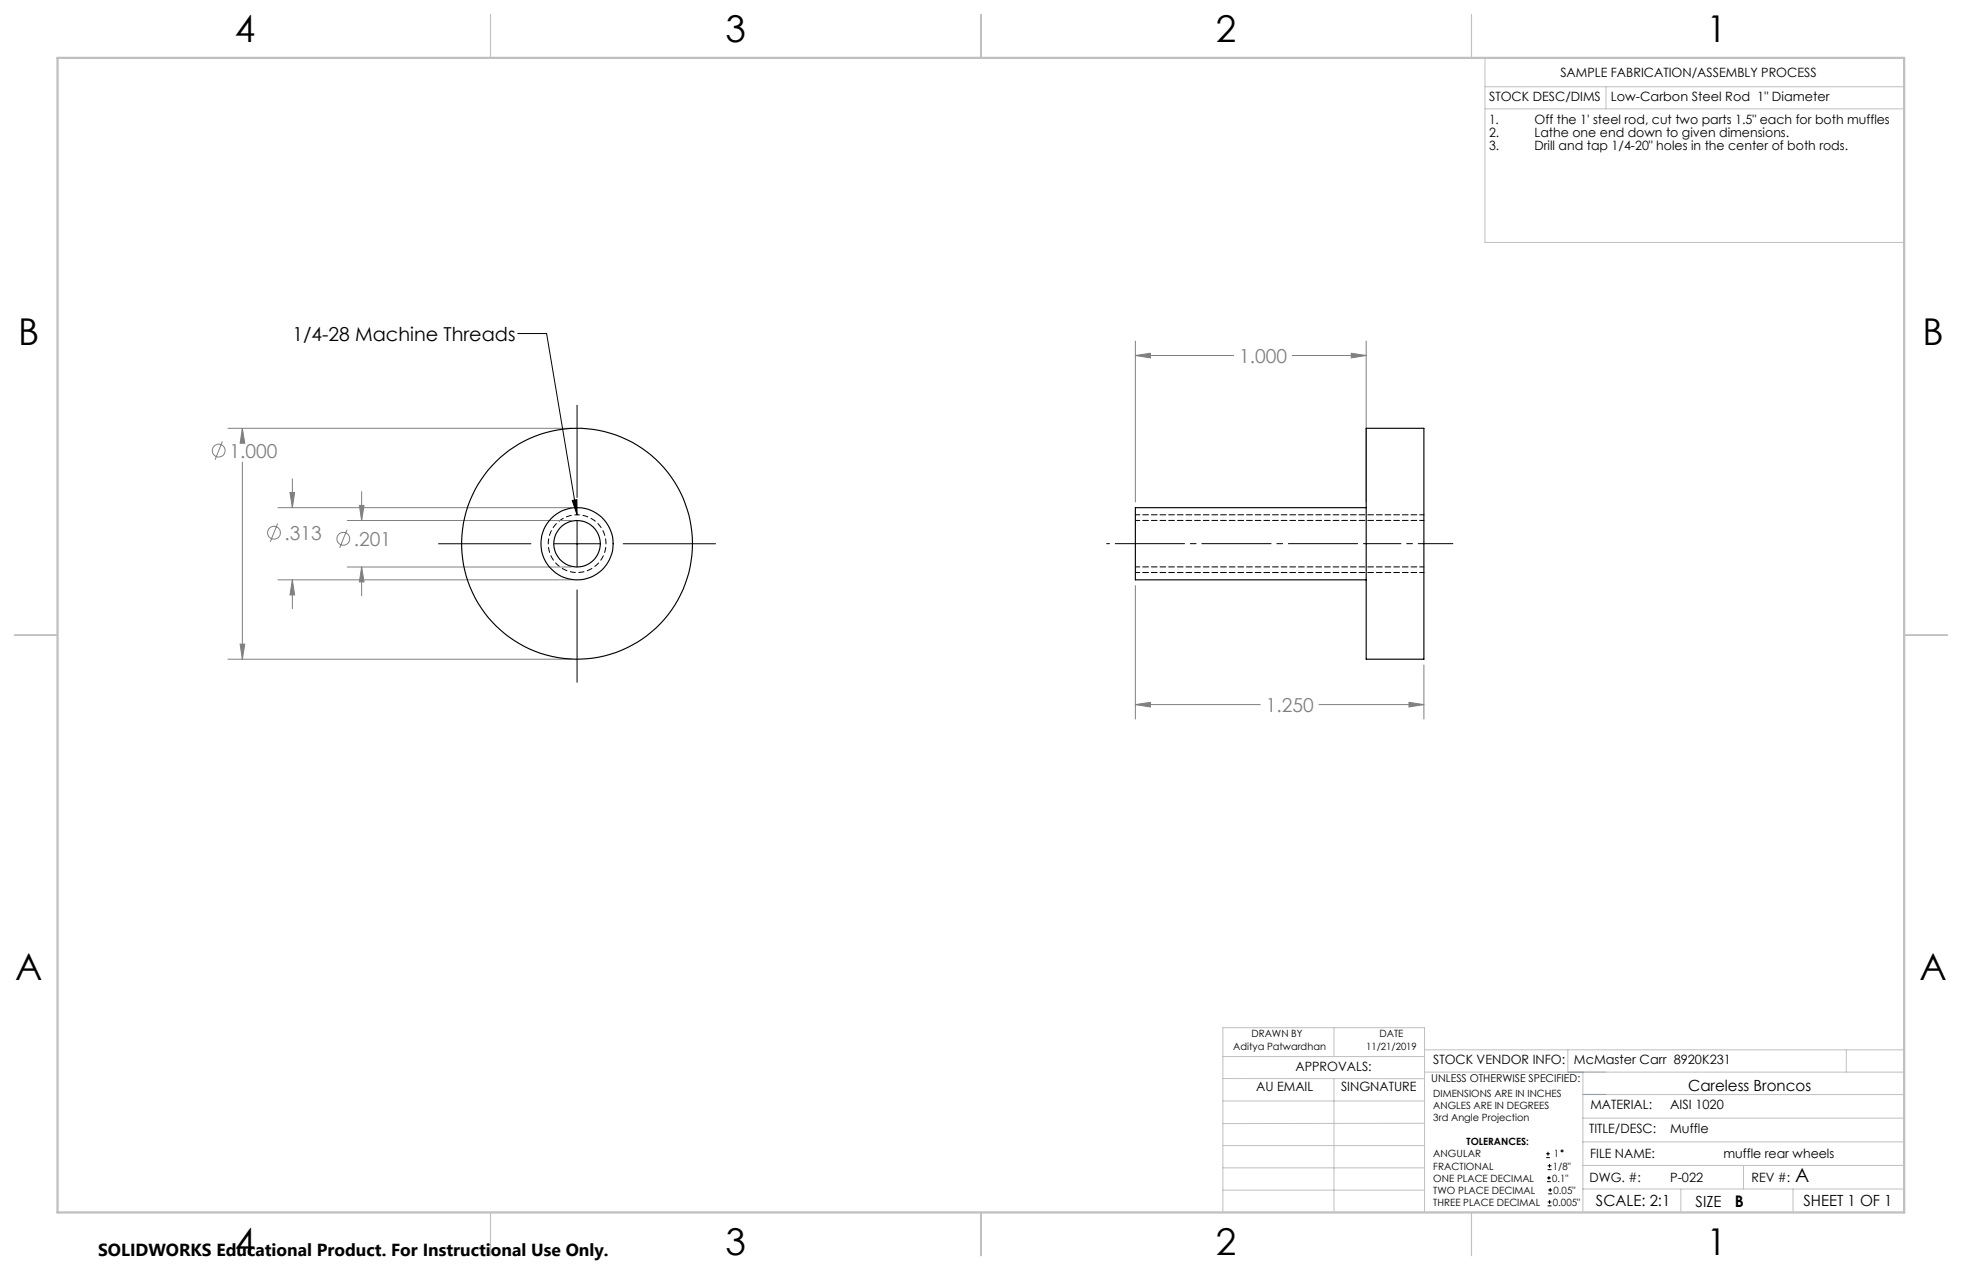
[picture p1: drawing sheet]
<svg xmlns="http://www.w3.org/2000/svg" width="432mm" height="279mm" viewBox="0 0 432 279" stroke-linecap="round" stroke-linejoin="round" font-family="sans-serif">
<g fill="none" stroke="#808080" stroke-width=".22">
<path d="M249.9 78.2l3.3-.5v1zM249.9 75v35.4M249.9 78.2h21.6M284.4 78.2h16.3M297.4 77.7l3.3 .5-3.3 .5zM300.7 75v35.4M48.9 97.1l-1.6 4M50.2 94.2h75.5M53.3 94.2v2.4M53.3 94.2l.6 3.3h-1.1zM53.3 101.7v43.3M61.1 115.2l-1.6 4"/>
<path d="M61.2 111.7h64.5M63.8 108.4h1l-.5 3.3zM64.3 105.3v6.4M76.4 116.5l-1.6 4M76.4 114.5h49.3M79.1 111.2h1l-.5 3.3zM79.6 108.2v6.3M61.2 127.6h64.5M64.3 127.6v6.3M64.3 127.6l.5 3.3h-1zM76.4 124.7h49.3M79.6 124.7v6.4"/>
<path d="M79.6 124.7l.5 3.3h-1zM249.9 128.8v29.4M50.2 145h75.5M52.8 141.7h1.1l-.6 3.3zM249.9 155l3.3-.5v1zM249.9 155h27.5M290.3 155h23.1M310.1 154.5l3.3 .5-3.3 .5zM313.4 146.3v11.9"/>
<circle cx="48.1" cy="99.1" r="1.4"/>
<circle cx="60.3" cy="117.2" r="1.4"/>
<circle cx="75.6" cy="118.5" r="1.41"/>
</g>
<g fill="none" stroke="#000" stroke-width=".22">
<path d="M113.9 73.4h6.4l6.7 39.9M127 89.1v20.4M96.5 119.6h20.3M121.9 119.6h10.2M125.9 110.1l1.1-.2v3.4zM127 114.5v10.2M137.2 119.6h20.3M127 129.8v20.3M340.3 254.7h.8M340.3 253.8h.8M340.5 260h.8M340.5 259.2h.8"/>
<path d="M340.6 257.3h.9M340.6 256.5h.9M340.7 253.4v.8M340.9 258.7v.8M341 256.1v.8M340.6 265.3h.9M340.6 264.4h.9M340.7 262.6h.9M340.7 261.8h.9M341 264v.9M341.2 261.4v.8"/>
<circle cx="343.8" cy="253.2" r=".2"/>
</g>
<path d="M127 113.3a6.4 6.4 0 0 0-5.5 9.4 6.4 6.4 0 0 0 10.9 .3 6.4 6.4 0 0 0-5-9.7h-.4" fill="none" stroke="#000" stroke-width=".22" stroke-dasharray="1.3 .6" stroke-dashoffset=".7" stroke-linecap="butt"/>
<path d="M300.7 119.6h19" fill="none" stroke="#000" stroke-width=".22" stroke-dasharray="15.2 1.3 1.3 1.3" stroke-dashoffset="7.6"/>
<path d="M300.7 119.6h-57.2" fill="none" stroke="#000" stroke-width=".22" stroke-dasharray="15.2 1.3 1.3 1.3" stroke-dashoffset="-1.9"/>
<g fill="none" stroke="#c0c0c0" stroke-width=".22">
<path d="M326.8 19.1h92.3M326.8 12.7v40.6h92.3M353.4 19.1v4.9M326.8 24h92.3M269.1 232.4h44.4M269.1 237.3h44.4M293.6 226.1v6.3M293.6 237.3v29.4M313.5 235.9h105.6M313.5 231h105.6M345.1 231v4.9M348.4 235.9v30.9"/>
<path d="M406.3 231v4.9M269.1 242.2h44.4M269.1 252h44.4M269.1 256.9h44.4M313.5 247.1l-44.4 .1M348.4 246h70.7M348.4 256.4h70.7M348.4 251.2h70.7M348.4 240.8h70.7M383.7 256.4v5.2M269.1 261.8h44.4M273.6 266.7h74.4"/>
<path d="M313.5 266.7v-40.6h-44.4v40.7M348.4 261.6h70.7M369.9 261.6v5.2M394.6 261.6v5.2"/>
</g>
<path d="M108 3.2v9.5M215.9 3.2v9.5M323.8 3.2v9.5M3.1 139.7h9.6M419.1 139.7h9.5M108 266.7v9.6M215.9 266.7v9.6M323.8 266.7v9.6" fill="none" stroke="#c0c0c0" stroke-width=".25"/>
<path d="M12.7 12.7h406.4v254h-406.4z" fill="none" stroke="#c0c0c0" stroke-width=".5"/>
<path d="M345.1 235.9h8.3M348.4 240.8h5" fill="none" stroke="#53a9ff" stroke-width=".22"/>
<path d="M313.4 113.3h-63.5M313.4 126h-63.5" fill="none" stroke="#000" stroke-width=".22" stroke-dasharray="1.3 .6" stroke-dashoffset=".3"/>
<path d="M53.3 94.2l.6 3.3h-1.1zM52.8 141.7h1.1l-.6 3.3zM63.8 108.4h1l-.5 3.3zM64.3 127.6l.5 3.3h-1zM79.1 111.2h1l-.5 3.3zM79.6 124.7l.5 3.3h-1zM297.4 77.7l3.3 .5-3.3 .5zM249.9 78.2l3.3-.5v1zM249.9 155l3.3-.5v1zM310.1 154.5l3.3 .5-3.3 .5z" fill="#808080"/>
<path d="M125.9 110.1l1.1-.2v3.4z" fill="#000"/>
<g fill="none" stroke="#000" stroke-width=".25">
<path d="M300.7 94.2h12.7v50.8h-12.7zM300.7 111.7h-50.8v15.9h50.8"/>
<circle cx="127" cy="119.6" r="7.9"/>
<circle cx="127" cy="119.6" r="25.4"/>
<circle cx="127" cy="119.6" r="5.1"/>
</g>
<path d="M313.4 114.5h-63.5M249.9 124.7h63.5" fill="none" stroke="#000" stroke-width=".22" stroke-dasharray="1.3 .6" stroke-dashoffset=".3"/>
<g font-size="8.1">
<text x="51.7" y="9.3">4</text>
<text x="159.7" y="9.3">3</text>
<text x="267.6" y="9.3">2</text>
<text x="375.6" y="9.3">1</text>
<text x="4" y="76">B</text>
<text x="423.1" y="76">B</text>
<text x="3.3" y="215.7">A</text>
<text x="422.4" y="215.7">A</text>
<text x="51.7" y="276">4</text>
<text x="159.7" y="276">3</text>
<text x="267.6" y="276">2</text>
<text x="375.6" y="276">1</text>
</g>
<g font-size="4.2">
<text x="64.4" y="75">1/4-28 Machine Threads</text>
<text x="395.1" y="260">A</text>
</g>
<g font-size="4.2" fill="#808080">
<text x="272.7" y="79.8">1.000</text>
<text x="50.5" y="100.7">1.000</text>
<text x="62.6" y="118.7">.313</text>
<text x="77.9" y="120.1">.201</text>
<text x="278.6" y="156.6">1.250</text>
</g>
<text font-size="3.8" x="21.6" y="276.3">SOLIDWORKS Educational Product. For Instructional Use Only.</text>
<text font-size="3.5" x="381.8" y="265.6">B</text>
<g font-size="3.4">
<text x="371.5" y="240.1">Careless Broncos</text>
<text x="351.2" y="265.2">SCALE: 2:1</text>
<text x="373.2" y="265.6">SIZE</text>
<text x="396.9" y="265.2">SHEET 1 OF 1</text>
</g>
<g font-size="2.8">
<text x="343.4" y="16.9">SAMPLE FABRICATION/ASSEMBLY PROCESS</text>
<text x="327.7" y="22.3">STOCK DESC/DIMS</text>
<text x="354.5" y="22.2">Low-Carbon Steel Rod 1&quot; Diameter</text>
<text x="327.7" y="27.3">1.</text>
<text x="337.7" y="27.3">Off the 1' steel rod, cut two parts 1.5&quot; each for both muffles</text>
<text x="327.7" y="30.1">2.</text>
<text x="327.7" y="33">3.</text>
<text x="337.7" y="30.1">Lathe one end down to given dimensions.</text>
<text x="337.7" y="33">Drill and tap 1/4-20&quot; holes in the center of both rods.</text>
<text x="285.1" y="235.7">APPROVALS:</text>
<text x="315.4" y="234.1">STOCK VENDOR INFO:</text>
<text x="346.4" y="234.1">McMaster Carr 8920K231</text>
<text x="276.4" y="240.1">AU EMAIL</text>
<text x="295.1" y="240.1">SINGNATURE</text>
<text x="350" y="244.1">MATERIAL:</text>
<text x="367.6" y="244.1">AISI 1020</text>
<text x="349.7" y="249.2">TITLE/DESC:</text>
<text x="367.6" y="249.2">Muffle</text>
<text x="350" y="254.7">FILE NAME:</text>
<text x="379.3" y="254.8">muffle rear wheels</text>
<text x="349.8" y="260">DWG. #:</text>
<text x="367.6" y="260">P-022</text>
<text x="385.5" y="260">REV #:</text>
</g>
<text font-size="2.4" x="315" y="238.1">UNLESS OTHERWISE SPECIFIED:</text>
<g font-size="2.2">
<text x="271.4" y="231.1">Aditya Patwardhan</text>
<text x="275.4" y="228.2">DRAWN BY</text>
<text x="300.7" y="231.1">11/21/2019</text>
<text x="303.6" y="228.2">DATE</text>
<text x="315.4" y="241.4">DIMENSIONS ARE IN INCHES</text>
<text x="315.4" y="244">ANGLES ARE IN DEGREES</text>
<text x="315.4" y="246.7">3rd Angle Projection</text>
<text x="322.8" y="252">TOLERANCES:</text>
<text x="315.4" y="254.6">ANGULAR</text>
<text x="315.4" y="257.3">FRACTIONAL</text>
<text x="341.8" y="257.3">1/8&quot;</text>
<text x="342" y="254.6">1</text>
<text x="315.4" y="262.6">TWO PLACE DECIMAL</text>
<text x="315.4" y="260">ONE PLACE DECIMAL</text>
<text x="341.6" y="260">0.1&quot;</text>
<text x="341.9" y="262.6">0.05&quot;</text>
<text x="315.4" y="265.3">THREE PLACE DECIMAL</text>
<text x="341.8" y="265.3">0.005&quot;</text>
</g>
</svg>
